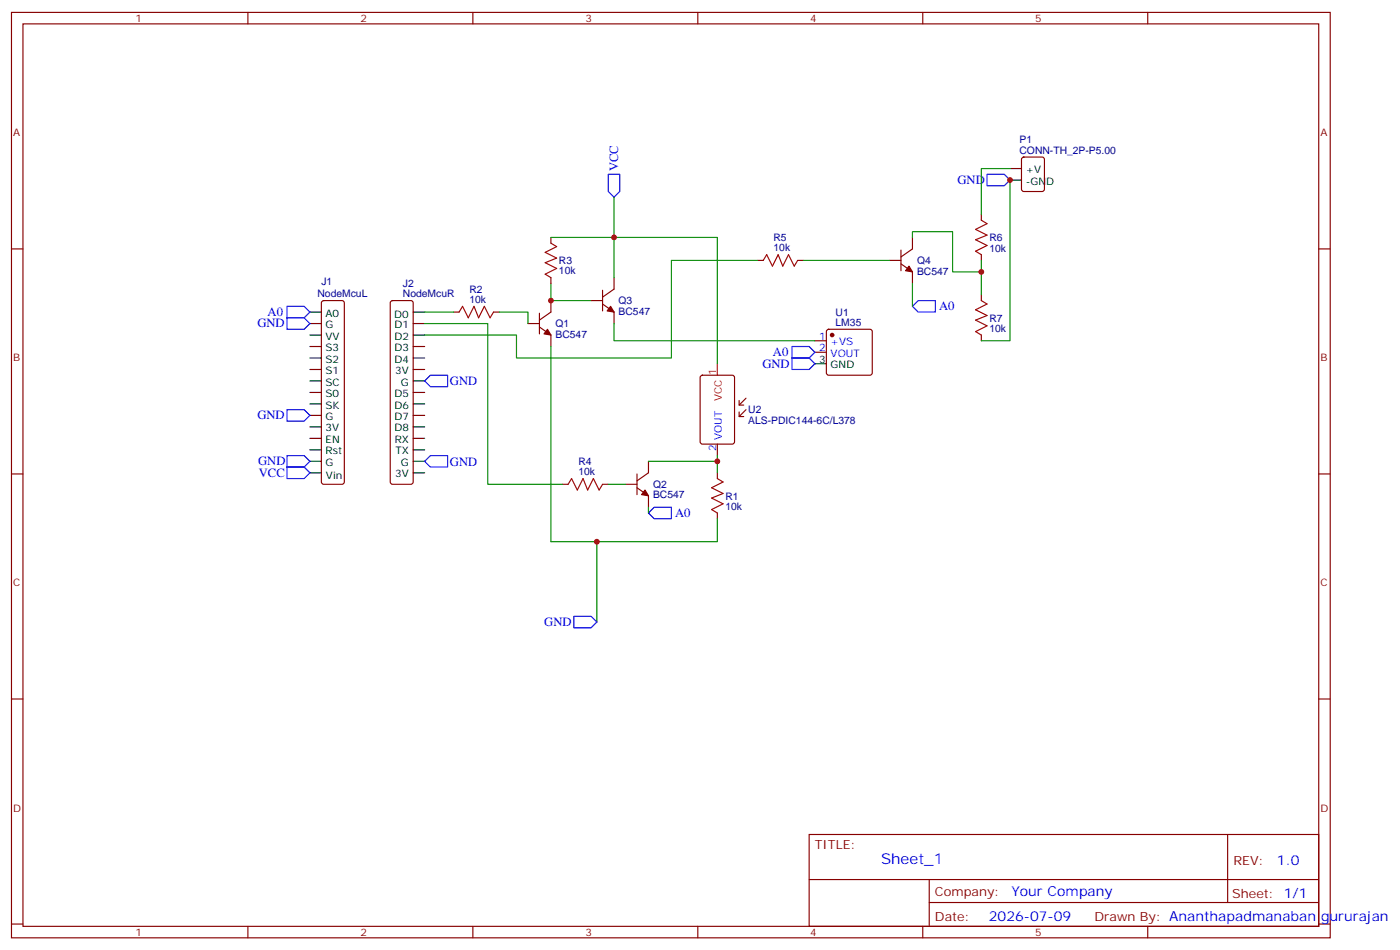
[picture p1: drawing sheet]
<svg xmlns="http://www.w3.org/2000/svg" width="430mm" height="292mm" viewBox="0 0 430 292" stroke-linecap="round" stroke-linejoin="round" font-family="sans-serif">
<g fill="none" stroke="#870000" stroke-width=".35">
<path d="M3.5 3.8h405.4v284.3h-405.4zM7.1 7.3h398.2v277.3h-398.2zM76.2 3.8v3.5M145.3 3.8v3.5M214.5 3.8v3.5M283.6 3.8v3.5M352.8 3.8v3.5M314.2 48.5l.5-.2h5.6l.7 .4v9.4l-.4 .7h-5.9l-.7-.4v-9.4zM3.5 76.5h3.6M169.3 73v1.7M276.9 76.8v6.4M280.5 73v3.5l-3.6 2.5"/>
<path d="M301.6 65.9v1.8M301.6 78.2v1.8M405.3 76.5h3.6M99 92.6l.5-.2h5.6l.5 .2 .2 .5v55l-.2 .5-.5 .2h-5.6l-.5-.2-.2-.5v-55zM120.2 92.6l.4-.2h5.7l.5 .2 .2 .5v55l-.2 .5-.5 .2h-5.7l-.4-.2-.3-.5v-55zM139.3 95.9h1.8M151.7 95.9h1.8M162.3 99.4h3.5M165.8 96.2v6.4M169.3 92.4v3.5l-3.5 2.5M169.3 85.3v1.8M181.7 92.4h3.5"/>
<path d="M185.2 89.2v6.3M185.2 93.4l3.5 2.5v3.5M188.7 85.3v3.5l-3.5 2.5M232.8 80h1.8M245.2 80h1.7M273.4 80h3.5M276.9 81.1l3.6 2.4v3.6M301.6 90.6v1.8M165.8 100.5l3.5 2.4v3.6M215.4 115.5l.5-.2h9.2l.6 .4 .1 20-.5 .7-9.4 .1-.7-.5v-20zM250.5 108.2h3.5M250.5 104.7h3.5"/>
<path d="M254.2 101.4l.5-.2h12.7l.5 .2 .2 .5v12.7l-.2 .5-.5 .2h-12.7l-.5-.2-.2-.5v-12.7zM301.6 102.9v1.8M220.5 136.5v3.5M227.2 126.6v1.4h1.4M227.2 123v1.5h1.4M229.3 125.9l-2.1 2.1M229.3 122.3l-2.1 2.2M3.5 145.6h3.6M172.9 148.8h1.7M185.2 148.8h1.8M192.3 148.8h3.5M195.8 145.6v6.4"/>
<path d="M195.8 149.9l3.5 2.4v3.6M199.3 141.7v3.6l-3.5 2.4M220.5 145.3v1.7M220.5 157.6v1.8M405.3 145.6h3.6M3.5 214.8h3.6M405.3 214.8h3.6M248.7 256.4h156.6v28.2h-156.6zM377.3 256.4v20.9M248.7 270.2h156.5M285.6 277.3h119.6M285.6 270.2v14.2"/>
<path d="M3.5 283.9h3.6M76.2 284.6v3.5M145.3 284.6v3.5M214.5 284.6v3.5M283.6 284.6v3.5M352.8 284.6v3.5M405.3 283.9h3.6"/>
</g>
<g fill="none" stroke="#000" stroke-width=".35">
<path d="M310.4 51.8h3.6M310.4 55.3h3.6M95.2 95.9h3.6M95.2 99.4h3.6M127 95.9h3.5M127 99.4h3.5M95.2 102.9h3.6M95.2 106.5h3.6M95.2 110h3.6M95.2 113.5h3.6M95.2 117.1h3.6M127 102.9h3.5"/>
<path d="M127 106.5h3.5M127 110h3.5M127 113.5h3.5M127 117.1h3.5M250.5 111.8h3.5M95.2 120.6h3.6M95.2 124.1h3.6M95.2 127.6h3.6M95.2 131.2h3.6M95.2 134.7h3.6M95.2 138.2h3.6M127 120.6h3.5"/>
<path d="M127 124.1h3.5M127 127.6h3.5M127 131.2h3.5M127 134.7h3.5M127 138.2h3.5M95.2 141.7h3.6M95.2 145.3h3.6M127 141.7h3.5M127 145.3h3.5"/>
</g>
<g fill="#870000" stroke="#870000" stroke-width=".35">
<path d="M168.3 101.2l1 1.7-2.1-.3z"/>
<path d="M198.3 150.6l1 1.7-2.1-.3z"/>
<path d="M187.7 94.1l1 1.8-2.1-.4z"/>
<path d="M279.4 81.8l1.1 1.7-2.2-.3z"/>
<circle cx="255.8" cy="102.9" r=".53"/>
</g>
<g fill="none" stroke="#00f" stroke-width=".35">
<path d="M187 53.6h3.5v5.2l-1.8 1.8-1.7-1.8zM303.4 53.6h5.3l1.7 1.7-1.7 1.8h-5.3zM88.2 94.1h5.3l1.7 1.8-1.7 1.7h-5.3zM88.2 97.6h5.3l1.7 1.8-1.7 1.8h-5.3zM282.2 92.4h5.3v3.5h-5.3l-1.7-1.8zM130.5 117.1l1.8-1.8h5.3v3.5h-5.3zM243.4 106.5h5.3l1.8 1.7-1.8 1.8h-5.3zM243.4 110h5.3l1.8 1.8-1.8 1.7h-5.3zM88.2 140h5.3l1.7 1.7-1.7 1.8h-5.3zM88.2 125.9h5.3l1.7 1.7-1.7 1.8h-5.3zM88.2 143.5h5.3l1.7 1.8-1.7 1.7h-5.3zM130.5 141.7l1.8-1.7h5.3v3.5h-5.3z"/>
<path d="M201.1 155.9h5.3v3.5h-5.3l-1.8-1.8zM176.4 189.4h5.3l1.7 1.7-1.7 1.8h-5.3z"/>
</g>
<path d="M220.5 111.8v3.5" fill="none" stroke="#f00" stroke-width=".35"/>
<path d="M169.3 74.7l1.8 1.1-3.5 1.7 3.5 1.8-3.5 1.4 3.5 1.8-3.5 1.7 1.7 1.1M301.6 67.7l1.8 1-3.5 1.8 3.5 1.7-3.5 1.5 3.5 1.7-3.5 1.8 1.7 1M141.1 95.9l1.1-1.8 1.7 3.5 1.8-3.5 1.4 3.5 1.8-3.5 1.7 3.5 1.1-1.7M234.6 80l1.1-1.8 1.7 3.6 1.8-3.6 1.4 3.6 1.8-3.6 1.7 3.6 1.1-1.8M301.6 92.4l1.8 1-3.5 1.8 3.5 1.7-3.5 1.5 3.5 1.7-3.5 1.8 1.7 1M174.6 148.8l1.1-1.8 1.7 3.6 1.8-3.6 1.4 3.6 1.8-3.6 1.7 3.6 1.1-1.8M220.5 147l1.7 1.1-3.5 1.8 3.5 1.7-3.5 1.4 3.5 1.8-3.5 1.8 1.8 1" fill="none" stroke="#a10000" stroke-width=".35"/>
<g fill="none" stroke="#008700" stroke-width=".35">
<path d="M310.4 51.8h-8.8v14.1M310.4 55.3v49.4h-8.8M188.7 60.6v12.4h-19.4M280.5 73v-1.8h12.3v12.3h8.8M130.5 99.4h19.4v49.4h23M130.5 95.9h8.8M153.5 95.9h8.8v3.5M169.3 87.1v5.3h12.4M188.7 85.3v-12.3h31.8v38.8M188.7 99.4v5.3h61.8M232.8 80h-26.4v30h-47.7v-7.1h-28.2M246.9 80h26.5"/>
<path d="M280.5 87.1v7M301.6 80v10.6M169.3 106.5v59.9h14.1M220.5 140v1.7M187 148.8h5.3M199.3 141.7h21.2v3.6M199.3 155.9v1.7M220.5 159.4v7h-37.1v24.7"/>
</g>
<g fill="#c00">
<circle cx="169.3" cy="92.4" r=".88"/>
<circle cx="183.4" cy="166.4" r=".88"/>
<circle cx="188.7" cy="73" r=".88"/>
<circle cx="310.4" cy="55.3" r=".88"/>
<circle cx="301.6" cy="83.5" r=".88"/>
<circle cx="220.5" cy="141.7" r=".88"/>
</g>
<text font-size="4.6" fill="#00f" x="270.8" y="265.4">Sheet_1</text>
<g font-size="4.2" fill="#00f">
<text x="392.5" y="265.7">1.0</text>
<text x="310.9" y="275.2">Your Company</text>
<text x="304" y="283">2026-07-09</text>
</g>
<g font-size="3.9" fill="#00f">
<text x="190" y="52.6" transform="rotate(-90 190 52.6)">VCC</text>
<text x="294.3" y="56.5">GND</text>
<text x="288.7" y="95.4">A0</text>
<text x="79.1" y="100.6">GND</text>
<text x="82.3" y="97.2">A0</text>
<text x="234.3" y="113">GND</text>
<text x="237.6" y="109.4">A0</text>
<text x="138.3" y="118.4">GND</text>
<text x="79.1" y="128.8">GND</text>
<text x="79.3" y="142.9">GND</text>
<text x="138.3" y="143.1">GND</text>
<text x="79.6" y="146.5">VCC</text>
<text x="207.5" y="158.9">A0</text>
<text x="167.3" y="192.3">GND</text>
</g>
<g font-size="3.9" fill="#800">
<text x="250.5" y="261">TITLE:</text>
<text x="379.1" y="265.7">REV:</text>
<text x="287.4" y="275.2">Company:</text>
<text x="378.7" y="275.8">Sheet: 1/1</text>
<text x="287.4" y="282.9">Date:</text>
<text x="336.4" y="282.9">Drawn By: Ananthapadmanaban gururajan</text>
</g>
<g font-size="3.2" fill="#800">
<text x="41.6" y="6.8">1</text>
<text x="110.8" y="6.8">2</text>
<text x="179.9" y="6.8">3</text>
<text x="249.1" y="6.8">4</text>
<text x="318.2" y="6.8">5</text>
<text x="4.1" y="41.9">A</text>
<text x="405.9" y="41.9">A</text>
<text x="4.1" y="111.1">B</text>
<text x="405.9" y="111.1">B</text>
<text x="4.1" y="180.2">C</text>
<text x="405.9" y="180.2">C</text>
<text x="4.1" y="249.3">D</text>
<text x="405.9" y="249.3">D</text>
<text x="41.6" y="287.6">1</text>
<text x="110.8" y="287.6">2</text>
<text x="179.9" y="287.6">3</text>
<text x="249.1" y="287.6">4</text>
<text x="318.2" y="287.6">5</text>
</g>
<g font-size="3.2" fill="#000080">
<text x="313.4" y="47.2">CONN-TH_2P-P5.00</text>
<text x="313.4" y="44">P1</text>
<text x="237.8" y="77.2">10k</text>
<text x="237.8" y="74">R5</text>
<text x="304.1" y="77.3">10k</text>
<text x="304.1" y="74.1">R6</text>
<text x="171.8" y="81.2">R3</text>
<text x="281.9" y="81.2">Q4</text>
<text x="98.8" y="87.6">J1</text>
<text x="123.8" y="88.1">J2</text>
<text x="144.3" y="89.9">R2</text>
<text x="171.8" y="84.3">10k</text>
<text x="281.9" y="84.4">BC547</text>
<text x="97.6" y="91.3">NodeMcuL</text>
<text x="123.8" y="91.3">NodeMcuR</text>
<text x="144.3" y="93.1">10k</text>
<text x="190.1" y="93.5">Q3</text>
<text x="170.7" y="100.6">Q1</text>
<text x="190.1" y="96.7">BC547</text>
<text x="256.8" y="100.1">LM35</text>
<text x="256.8" y="96.9">U1</text>
<text x="304.1" y="102">10k</text>
<text x="304.1" y="98.8">R7</text>
<text x="170.7" y="103.8">BC547</text>
<text x="230" y="130.2">ALS-PDIC144-6C/L378</text>
<text x="230" y="127">U2</text>
<text x="177.8" y="142.8">R4</text>
<text x="177.8" y="146">10k</text>
<text x="200.7" y="150">Q2</text>
<text x="200.7" y="153.2">BC547</text>
<text x="223" y="153.5">R1</text>
<text x="223" y="156.7">10k</text>
</g>
<g font-size="3.2">
<text x="315.3" y="53.2">+V</text>
<text x="315.3" y="56.7">-GND</text>
<text x="100.1" y="97.3">A0</text>
<text x="100.1" y="100.8">G</text>
<text x="121.1" y="97.6">D0</text>
<text x="121.2" y="100.8">D1</text>
<text x="100.1" y="104.4">VV</text>
<text x="100.1" y="107.9">S3</text>
<text x="121.2" y="107.9">D3</text>
<text x="121.2" y="104.4">D2</text>
<text x="100.1" y="111.4">S2</text>
<text x="121.2" y="111.4">D4</text>
<text x="251.8" y="111.4">3</text>
<text x="255.3" y="113.2">GND</text>
<text x="100.1" y="114.9">S1</text>
<text x="100.1" y="118.5">SC</text>
<text x="121.5" y="114.9">3V</text>
<text x="123.2" y="118.5">G</text>
<text x="100.1" y="122">S0</text>
<text x="100.1" y="125.5">SK</text>
<text x="121.2" y="125.5">D6</text>
<text x="121.2" y="122">D5</text>
<text x="100.1" y="129">G</text>
<text x="121.2" y="129">D7</text>
<text x="100.1" y="132.6">3V</text>
<text x="100.1" y="136.1">EN</text>
<text x="121.2" y="132.6">D8</text>
<text x="121.3" y="136.1">RX</text>
<text x="100.1" y="139.6">Rst</text>
<text x="100.1" y="143.2">G</text>
<text x="121.6" y="139.6">TX</text>
<text x="123.2" y="143.2">G</text>
<text x="100.2" y="147">Vin</text>
<text x="121.5" y="146.7">3V</text>
</g>
<g font-size="3.2" fill="#00f">
<text x="251.8" y="107.9">2</text>
<text x="251.8" y="104.4">1</text>
<text x="255.3" y="106.1">+VS</text>
<text x="255.3" y="109.6">VOUT</text>
<text x="221.9" y="135.1" transform="rotate(-90 221.9 135.1)">VOUT</text>
<text x="220.1" y="138.6" transform="rotate(-90 220.1 138.6)">2</text>
</g>
<g font-size="3.2" fill="#f00">
<text x="220.1" y="115.1" transform="rotate(-90 220.1 115.1)">1</text>
<text x="221.9" y="123.2" transform="rotate(-90 221.9 123.2)">VCC</text>
</g>
</svg>
